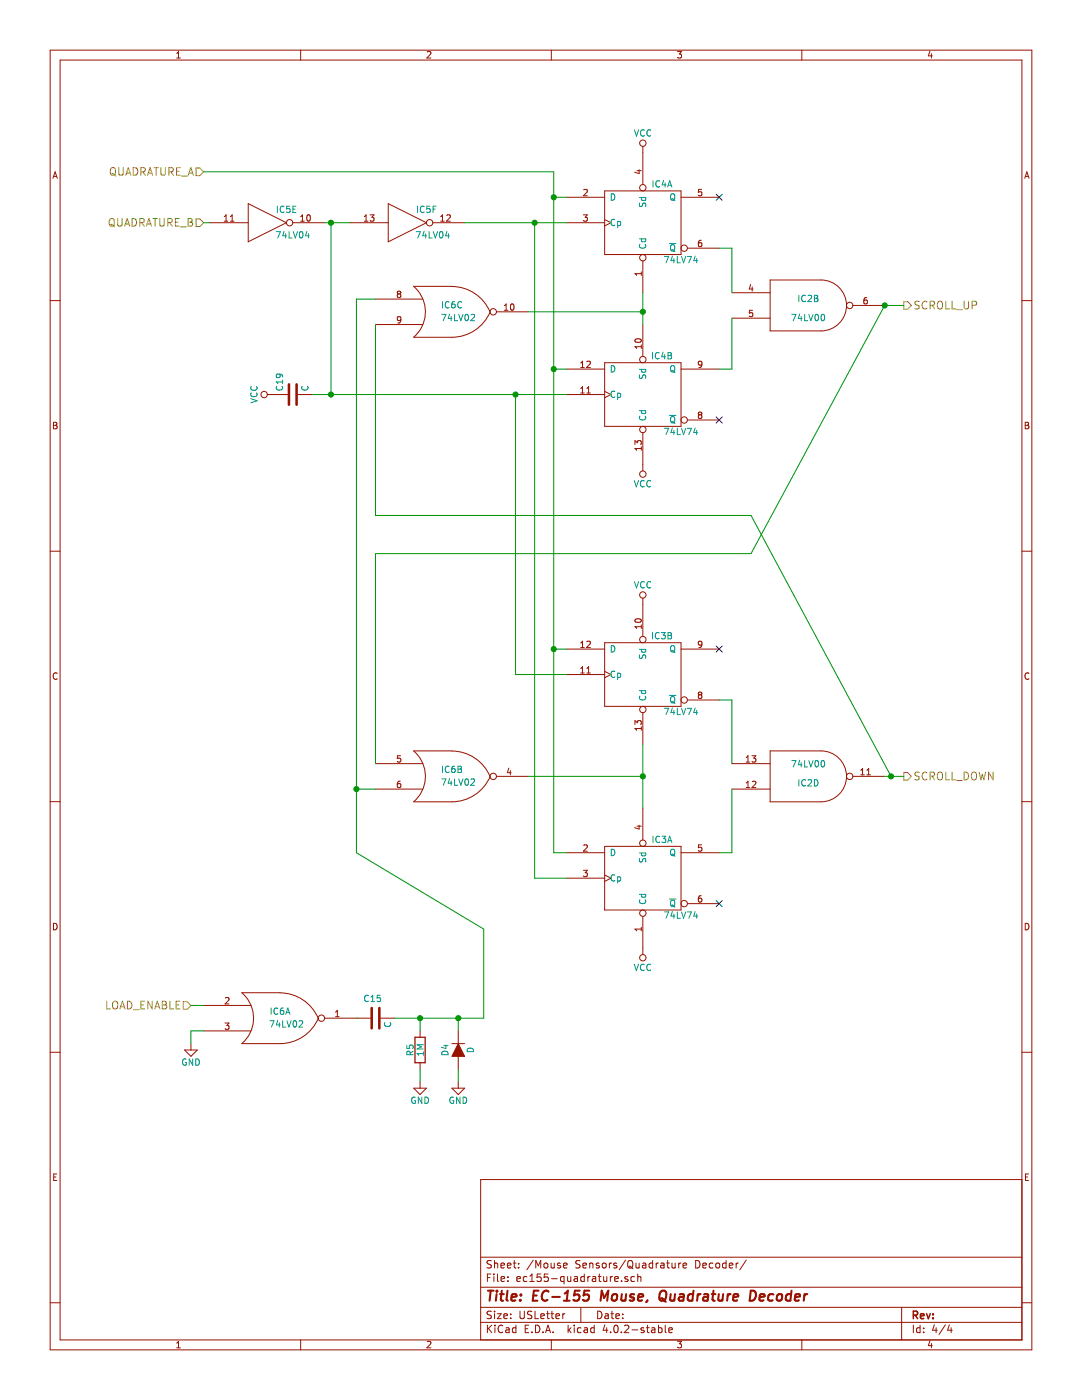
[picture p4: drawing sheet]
EESchema Schematic File Version 2
LIBS:power
LIBS:device
LIBS:transistors
LIBS:conn
LIBS:linear
LIBS:regul
LIBS:74xx
LIBS:cmos4000
LIBS:adc-dac
LIBS:memory
LIBS:xilinx
LIBS:microcontrollers
LIBS:dsp
LIBS:microchip
LIBS:analog_switches
LIBS:motorola
LIBS:texas
LIBS:intel
LIBS:audio
LIBS:interface
LIBS:digital-audio
LIBS:philips
LIBS:display
LIBS:cypress
LIBS:siliconi
LIBS:opto
LIBS:atmel
LIBS:contrib
LIBS:valves
LIBS:wacom-mouse-cache
EELAYER 25 0
EELAYER END
$Descr USLetter 8500 11000 portrait
encoding utf-8
Sheet 4 4
Title "EC-155 Mouse, Quadrature Decoder"
Date ""
Rev ""
Comp ""
Comment1 ""
Comment2 ""
Comment3 ""
Comment4 ""
$EndDescr
$Comp
L 74LS74 IC3
U 1 1
P 5050 6900
F 0 "IC3" H 5200 7200 50  0000 C CNN
F 1 "74LV74" H 5350 6605 50  0000 C CNN
F 2 "" H 5050 6900 50  0000 C CNN
F 3 "" H 5050 6900 50  0000 C CNN
	1    5050 6900
	1    0    0    -1  
$EndComp
$Comp
L 74LS74 IC3
U 2 1
P 5050 5300
F 0 "IC3" H 5200 5600 50  0000 C CNN
F 1 "74LV74" H 5350 5005 50  0000 C CNN
F 2 "" H 5050 5300 50  0000 C CNN
F 3 "" H 5050 5300 50  0000 C CNN
	2    5050 5300
	1    0    0    -1  
$EndComp
$Comp
L 74LS74 IC4
U 2 1
P 5050 3100
F 0 "IC4" H 5200 3400 50  0000 C CNN
F 1 "74LV74" H 5350 2805 50  0000 C CNN
F 2 "" H 5050 3100 50  0000 C CNN
F 3 "" H 5050 3100 50  0000 C CNN
	2    5050 3100
	1    0    0    -1  
$EndComp
$Comp
L 7402 IC6
U 1 1
P 2200 8000
F 0 "IC6" H 2200 8050 50  0000 C CNN
F 1 "74LV02" H 2250 7950 50  0000 C CNN
F 2 "" H 2200 8000 50  0000 C CNN
F 3 "" H 2200 8000 50  0000 C CNN
	1    2200 8000
	1    0    0    -1  
$EndComp
$Comp
L 7402 IC6
U 2 1
P 3550 6100
F 0 "IC6" H 3550 6150 50  0000 C CNN
F 1 "74LV02" H 3600 6050 50  0000 C CNN
F 2 "" H 3550 6100 50  0000 C CNN
F 3 "" H 3550 6100 50  0000 C CNN
	2    3550 6100
	1    0    0    -1  
$EndComp
$Comp
L 7402 IC6
U 3 1
P 3550 2450
F 0 "IC6" H 3550 2500 50  0000 C CNN
F 1 "74LV02" H 3600 2400 50  0000 C CNN
F 2 "" H 3550 2450 50  0000 C CNN
F 3 "" H 3550 2450 50  0000 C CNN
	3    3550 2450
	1    0    0    -1  
$EndComp
$Comp
L 7400 IC2
U 2 1
P 6350 2400
F 0 "IC2" H 6350 2450 50  0000 C CNN
F 1 "74LV00" H 6350 2300 50  0000 C CNN
F 2 "" H 6350 2400 50  0000 C CNN
F 3 "" H 6350 2400 50  0000 C CNN
	2    6350 2400
	1    0    0    -1  
$EndComp
$Comp
L 7400 IC2
U 4 1
P 6350 6100
F 0 "IC2" H 6350 6150 50  0000 C CNN
F 1 "74LV00" H 6350 6000 50  0000 C CNN
F 2 "" H 6350 6100 50  0000 C CNN
F 3 "" H 6350 6100 50  0000 C CNN
	4    6350 6100
	1    0    0    1   
$EndComp
$Comp
L 74HCT04 IC5
U 6 1
P 3200 1750
F 0 "IC5" H 3350 1850 50  0000 C CNN
F 1 "74LV04" H 3400 1650 50  0000 C CNN
F 2 "" H 3200 1750 50  0000 C CNN
F 3 "" H 3200 1750 50  0000 C CNN
	6    3200 1750
	1    0    0    -1  
$EndComp
$Comp
L VCC #PWR?
U 1 1
P 5050 3650
F 0 "#PWR?" H 5050 3500 50  0001 C CNN
F 1 "VCC" H 5050 3800 50  0000 C CNN
F 2 "" H 5050 3650 50  0000 C CNN
F 3 "" H 5050 3650 50  0000 C CNN
	1    5050 3650
	-1   0    0    1   
$EndComp
$Comp
L D D4
U 1 1
P 3600 8250
F 0 "D4" H 3600 8350 50  0000 C CNN
F 1 "D" H 3600 8150 50  0000 C CNN
F 2 "" H 3600 8250 50  0000 C CNN
F 3 "" H 3600 8250 50  0000 C CNN
	1    3600 8250
	0    -1   1    0   
$EndComp
$Comp
L R R5
U 1 1
P 3300 8250
F 0 "R5" V 3380 8250 50  0000 C CNN
F 1 "1M" V 3300 8250 50  0000 C CNN
F 2 "" V 3230 8250 50  0000 C CNN
F 3 "" H 3300 8250 50  0000 C CNN
	1    3300 8250
	-1   0    0    1   
$EndComp
$Comp
L GND #PWR?
U 1 1
P 3600 8500
F 0 "#PWR?" H 3600 8250 50  0001 C CNN
F 1 "GND" H 3600 8350 50  0000 C CNN
F 2 "" H 3600 8500 50  0000 C CNN
F 3 "" H 3600 8500 50  0000 C CNN
	1    3600 8500
	1    0    0    -1  
$EndComp
$Comp
L GND #PWR?
U 1 1
P 3300 8500
F 0 "#PWR?" H 3300 8250 50  0001 C CNN
F 1 "GND" H 3300 8350 50  0000 C CNN
F 2 "" H 3300 8500 50  0000 C CNN
F 3 "" H 3300 8500 50  0000 C CNN
	1    3300 8500
	1    0    0    -1  
$EndComp
$Comp
L C C15
U 1 1
P 2950 8000
F 0 "C15" V 2800 7950 50  0000 L CNN
F 1 "C" H 2975 7900 50  0000 L CNN
F 2 "" H 2988 7850 50  0000 C CNN
F 3 "" H 2950 8000 50  0000 C CNN
	1    2950 8000
	0    -1   1    0   
$EndComp
$Comp
L VCC #PWR?
U 1 1
P 5050 1200
F 0 "#PWR?" H 5050 1050 50  0001 C CNN
F 1 "VCC" H 5050 1350 50  0000 C CNN
F 2 "" H 5050 1200 50  0000 C CNN
F 3 "" H 5050 1200 50  0000 C CNN
	1    5050 1200
	1    0    0    -1  
$EndComp
$Comp
L VCC #PWR?
U 1 1
P 5050 4750
F 0 "#PWR?" H 5050 4600 50  0001 C CNN
F 1 "VCC" H 5050 4900 50  0000 C CNN
F 2 "" H 5050 4750 50  0000 C CNN
F 3 "" H 5050 4750 50  0000 C CNN
	1    5050 4750
	1    0    0    -1  
$EndComp
$Comp
L VCC #PWR?
U 1 1
P 5050 7450
F 0 "#PWR?" H 5050 7300 50  0001 C CNN
F 1 "VCC" H 5050 7600 50  0000 C CNN
F 2 "" H 5050 7450 50  0000 C CNN
F 3 "" H 5050 7450 50  0000 C CNN
	1    5050 7450
	-1   0    0    1   
$EndComp
Text HLabel 1500 7900 0    60   Input ~ 0
LOAD_ENABLE
NoConn ~ 5650 7100
NoConn ~ 5650 1550
$Comp
L 74LS74 IC4
U 1 1
P 5050 1750
F 0 "IC4" H 5200 2050 50  0000 C CNN
F 1 "74LV74" H 5350 1455 50  0000 C CNN
F 2 "" H 5050 1750 50  0000 C CNN
F 3 "" H 5050 1750 50  0000 C CNN
	1    5050 1750
	1    0    0    -1  
$EndComp
NoConn ~ 5650 3300
NoConn ~ 5650 5100
Text HLabel 7100 2400 2    60   Output ~ 0
SCROLL_UP
Text HLabel 7100 6100 2    60   Output ~ 0
SCROLL_DOWN
Text HLabel 1600 1350 0    60   Input ~ 0
QUADRATURE_A
$Comp
L GND #PWR?
U 1 1
P 1500 8200
F 0 "#PWR?" H 1500 7950 50  0001 C CNN
F 1 "GND" H 1500 8050 50  0000 C CNN
F 2 "" H 1500 8200 50  0000 C CNN
F 3 "" H 1500 8200 50  0000 C CNN
	1    1500 8200
	1    0    0    -1  
$EndComp
Text HLabel 1600 1750 0    60   Input ~ 0
QUADRATURE_B
$Comp
L VCC #PWR?
U 1 1
P 2150 3100
F 0 "#PWR?" H 2150 2950 50  0001 C CNN
F 1 "VCC" H 2150 3250 50  0000 C CNN
F 2 "" H 2150 3100 50  0000 C CNN
F 3 "" H 2150 3100 50  0000 C CNN
	1    2150 3100
	0    -1   -1   0   
$EndComp
$Comp
L C C19
U 1 1
P 2300 3100
F 0 "C19" H 2325 3200 50  0000 L CNN
F 1 "C" H 2325 3000 50  0000 L CNN
F 2 "" H 2338 2950 50  0000 C CNN
F 3 "" H 2300 3100 50  0000 C CNN
	1    2300 3100
	0    -1   -1   0   
$EndComp
$Comp
L 74HCT04 IC5
U 5 1
P 2100 1750
F 0 "IC5" H 2250 1850 50  0000 C CNN
F 1 "74LV04" H 2300 1650 50  0000 C CNN
F 2 "" H 2100 1750 50  0000 C CNN
F 3 "" H 2100 1750 50  0000 C CNN
	5    2100 1750
	1    0    0    -1  
$EndComp
Wire Wire Line
	3800 8000 3800 7300
Wire Wire Line
	3800 7300 2800 6700
Wire Wire Line
	6950 2400 5900 4350
Wire Wire Line
	5900 4050 7000 6100
Wire Wire Line
	6950 2400 7100 2400
Connection ~ 6950 2400
Connection ~ 7000 6100
Wire Wire Line
	6950 6100 7100 6100
Connection ~ 2800 6200
Wire Wire Line
	1600 1750 1650 1750
Connection ~ 2600 1750
Connection ~ 2600 3100
Wire Wire Line
	2550 1750 2750 1750
Wire Wire Line
	2600 3100 2600 1750
Wire Wire Line
	1600 1350 4350 1350
Wire Wire Line
	1500 8200 1500 8100
Wire Wire Line
	2450 3100 4450 3100
Connection ~ 4050 3100
Wire Wire Line
	4050 3100 4050 5300
Wire Wire Line
	4050 5300 4450 5300
Connection ~ 4350 2900
Connection ~ 4350 1550
Wire Wire Line
	2800 6200 2950 6200
Wire Wire Line
	2950 2350 2800 2350
Wire Wire Line
	2950 4350 2950 6000
Wire Wire Line
	5900 4350 2950 4350
Wire Wire Line
	2950 4050 5900 4050
Wire Wire Line
	2950 2550 2950 4050
Connection ~ 5050 6100
Wire Wire Line
	4150 6100 5050 6100
Wire Wire Line
	5050 5850 5050 6350
Wire Wire Line
	5750 6200 5750 6700
Wire Wire Line
	5750 6700 5650 6700
Wire Wire Line
	5750 5500 5750 6000
Wire Wire Line
	5650 5500 5750 5500
Connection ~ 5050 2450
Wire Wire Line
	4150 2450 5050 2450
Wire Wire Line
	5050 2300 5050 2550
Wire Wire Line
	5750 2500 5750 2900
Wire Wire Line
	5750 2900 5650 2900
Wire Wire Line
	5750 1950 5750 2300
Wire Wire Line
	5650 1950 5750 1950
Connection ~ 4200 1750
Wire Wire Line
	4200 6900 4450 6900
Connection ~ 4350 5100
Wire Wire Line
	4350 6700 4450 6700
Wire Wire Line
	4350 2900 4450 2900
Wire Wire Line
	4350 1350 4350 6700
Wire Wire Line
	4350 5100 4450 5100
Wire Wire Line
	1500 8100 1600 8100
Wire Wire Line
	1500 7900 1600 7900
Wire Wire Line
	2800 8000 2800 8000
Connection ~ 3300 8000
Wire Wire Line
	3600 8400 3600 8500
Wire Wire Line
	3300 8500 3300 8400
Connection ~ 3600 8000
Wire Wire Line
	3600 8000 3600 8100
Wire Wire Line
	2800 2350 2800 6700
Wire Wire Line
	3300 8000 3300 8100
Wire Wire Line
	3100 8000 3800 8000
Wire Wire Line
	3650 1750 4450 1750
Wire Wire Line
	4200 1750 4200 6900
Wire Wire Line
	4350 1550 4450 1550
$EndSCHEMATC
